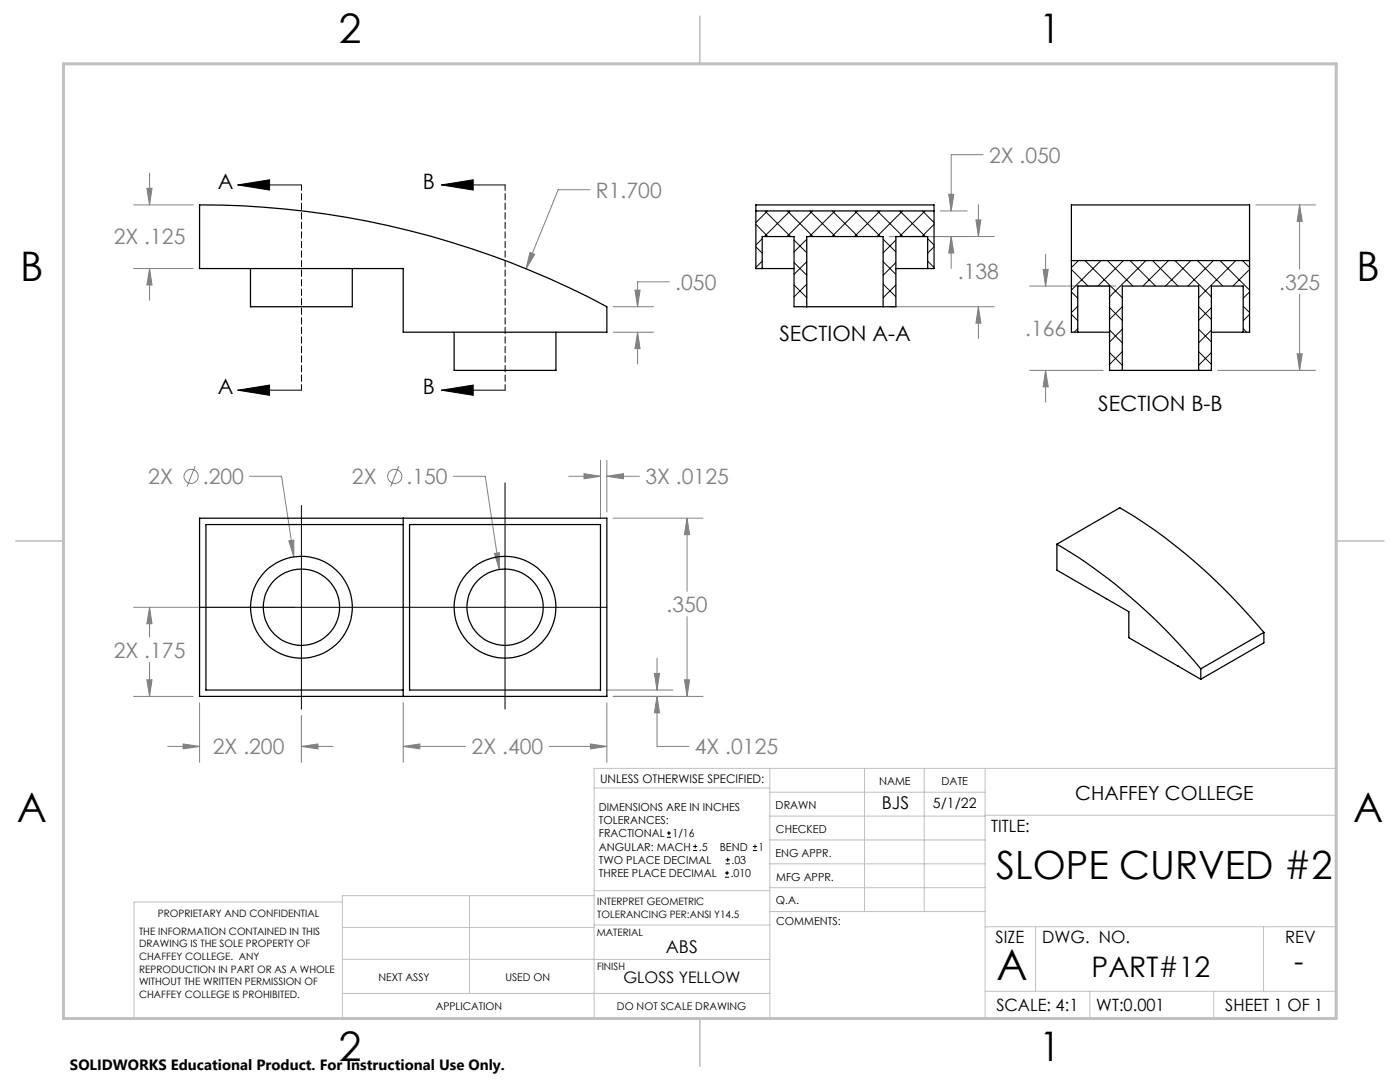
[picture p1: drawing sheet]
<svg xmlns="http://www.w3.org/2000/svg" width="279mm" height="216mm" viewBox="0 0 279 216" stroke-linecap="round" stroke-linejoin="round" font-family="sans-serif">
<g fill="none" stroke="#808080" stroke-width=".2">
<path d="M29.3 37.6h1l-.5 3.3zM29.8 34.5v6.4M117.8 37.9h-6.4l-6.4 15.7M189.3 38.8h1.1l-.6 3.3zM196.2 30.9h-6.4v11.2M26.7 40.9h11.9M26.7 53.6h11.9M29.8 53.6l.5 3.3h-1zM29.8 53.6v6.3M105.8 50.4l.9 .4-1.7 2.8zM126.7 57.9h1l-.5 3.3zM133.6 56.2h-6.4v5"/>
<path d="M177.5 47.2h20.9M187.7 42.1h5.3M189.8 47.2v6.4M189.8 47.2l.6 3.3h-1.1zM194.8 43.9h1l-.5 3.3zM195.3 40.9v6.3M205.5 57.1h17.2M208.2 53.8h1l-.5 3.3zM208.7 50.7v6.4M250.6 40.9h11.9M259.4 40.9l.5 3.3h-1zM259.4 40.9v12.8"/>
<path d="M259.4 58.7v15.2M122.4 66.3h8M122.4 61.2h8M127.2 66.3v6.3M127.2 66.3l.5 3.3h-1zM177.5 61.2h20.9M195.3 61.2l.5 3.3h-1zM195.3 61.2v6.4M205.5 73.9h14.7M208.7 73.9l.5 3.3h-1zM208.7 73.9v6.4M243 73.9h19.5"/>
<path d="M258.9 70.6h1l-.5 3.3zM38.9 93l-1.6 4.1M49.8 95h6.4l2.4 16.1M79.6 93l-1.6 4.1M90.5 95h6.3l2.9 18.6M113.5 95h6.3M116.6 94.5l3.2 .5-3.2 .5zM119.8 91.9v11.5M121.1 91.9v10.2M121.1 95h6.5M121.1 95l3.3-.5v1zM57.6 107.9l1-.1v3.3z"/>
<path d="M98.7 110.5l1-.2v3.3zM122.4 103.4h17.9M137.1 103.4v14.6M137.1 103.4l.5 3.3h-1zM26.7 139h11.9M26.7 121.2h32.2M29.3 135.6h1l-.5 3.4zM29.8 121.2l.5 3.3h-1zM29.8 121.2v5.9M29.8 132.2v6.8M121.1 137.7h13.2M122.4 139h17.9"/>
<path d="M130.6 134.4h1l-.5 3.3zM131.1 139v9.9h6.4M131.1 131.3v6.4M131.1 139l.5 3.2h-1zM136.6 135.6h1l-.5 3.4zM137.1 123v16M33.5 148.9h6.3M36.5 148.4l3.3 .5-3.3 .5zM39.8 140.2v11.9M60.1 148.9l3.4-.5v1zM60.1 148.9h6.4M60.1 142.8v9.3"/>
<path d="M80.5 148.9l3.3-.5v1zM80.5 140.2v11.9M80.5 148.9h12.4M109.6 148.9h11.5M117.8 148.4l3.3 .5-3.3 .5zM121.1 140.2v11.9"/>
<circle cx="38.1" cy="95.1" r="1.41"/>
<circle cx="78.8" cy="95.1" r="1.41"/>
</g>
<g fill="none" stroke="#000" stroke-width=".2">
<path d="M47.4 36.9l6.4-1v2zM47.4 36.9h12.7M88.1 36.9l6.3-1v2zM88.1 36.9h12.7M47.4 77.9l6.4-1.1v2.1zM47.4 77.9h12.7M88.1 77.9l6.3-1.1v2.1zM88.1 77.9h12.7M100.8 96.3v45.2M60.1 100.9v40.6M39.8 121.2h81.3M133.1 167.1h.8"/>
<path d="M133.1 166.2h.8M133.5 165.8v.9M138.3 169.7h.8M138.3 168.9h.8M138.7 168.5v.8M144.7 175h.8M144.7 174.2h.8M144.8 172.4h.9M144.8 171.6h.9M145.1 173.8v.8M145.2 171.1v.9M150.2 169.7h.9"/>
<path d="M150.2 168.9h.9M150.7 168.5v.8"/>
</g>
<path d="M60.2 36.9v40.9M100.8 36.9v40.9" fill="none" stroke="#000" stroke-width=".2" stroke-dasharray="1.3 .6" stroke-dashoffset=".2"/>
<g fill="none" stroke="#c0c0c0" stroke-width=".2">
<path d="M118.6 157.2h35M153.6 153.3v49.9M153.6 158.1h43M172.5 153.3v28.6M184.4 153.3v28.6M196.6 153.3v49.9M68.3 180h-41.6v23.2h240v-49.9h-148.1v49.9M93.7 178.7v19.5M118.6 178.7h-50.3v24.5M118.6 177.7h35M153.6 162.8h43M153.6 177.1h43"/>
<path d="M153.6 167.6h43M153.6 172.4h43M196.6 162.7h70.1M68.3 198.2h85.3M68.3 191.4l85.3 .1M68.3 185.1h50.3M118.6 184.6h35M153.6 181.9h43M196.6 184.9h70.1M196.6 197.8h70.1M206.7 184.9v12.9M217.5 197.8v5.4"/>
<path d="M242.2 197.8v5.4M252.2 184.9v12.9"/>
</g>
<path d="M139.7 3.2v9.5M3.1 107.9h9.6M266.7 107.9h9.5M139.7 203.2v9.6" fill="none" stroke="#c0c0c0" stroke-width=".3"/>
<path d="M12.7 12.7h254v190.5h-254z" fill="none" stroke="#c0c0c0" stroke-width=".6"/>
<path d="M47.4 36.9l6.4-1v2zM47.4 77.9l6.4-1.1v2.1zM88.1 36.9l6.3-1v2zM88.1 77.9l6.3-1.1v2.1z" fill="#000"/>
<path d="M29.3 37.6h1l-.5 3.3zM29.8 53.6l.5 3.3h-1zM127.2 66.3l.5 3.3h-1zM126.7 57.9h1l-.5 3.3zM105.8 50.4l-.8 3.2 1.7-2.8zM137.1 103.4l.5 3.3h-1zM136.6 135.6h1l-.5 3.4zM80.5 148.9l3.3-.5v1zM117.8 148.4l3.3 .5-3.3 .5zM57.6 107.9l1 3.2v-3.3zM98.7 110.5l1 3.1v-3.3zM29.8 121.2l.5 3.3h-1zM29.3 135.6h1l-.5 3.4zM36.5 148.4l3.3 .5-3.3 .5zM60.1 148.9l3.4-.5v1zM121.1 95l3.3-.5v1zM116.6 94.5l3.2 .5-3.2 .5zM130.6 134.4h1l-.5 3.3zM131.1 139l.5 3.2h-1zM189.8 47.2l.6 3.3h-1.1zM189.3 38.8h1.1l-.6 3.3zM194.8 43.9h1l-.5 3.3zM195.3 61.2l.5 3.3h-1zM259.4 40.9l.5 3.3h-1zM258.9 70.6h1l-.5 3.3zM208.2 53.8h1l-.5 3.3zM208.7 73.9l.5 3.3h-1z" fill="#808080"/>
<g fill="none" stroke="#000" stroke-width=".25">
<path d="M39.8 40.9a172.4 172.4 0 0 1 81.3 20.3v5.1h-40.6v-12.7h-40.7zM50 53.6v7.6h20.3v-7.6M150.8 42.1v-1.2h35.6v1.2M150.8 42.1v11.5h7.7M150.8 42.1h35.6M152.1 53.6v-6.4h6.4v14h2.5M185.1 53.6v-6.4h-6.3v14h-2.6M186.4 42.1v11.5h-7.6M213.8 52v-11.1h35.6v11.1M213.8 52v14.3h7.6M213.8 52h35.6M249.4 52v14.3h-7.6"/>
<path d="M90.6 66.3v7.6h20.3v-7.6M161 61.2h15.2M161 61.2v-14h15.2v14M215.1 66.3v-9.2h6.3v16.8h2.6M224 73.9h15.2M224 73.9v-16.8h15.2v16.8M248.1 66.3v-9.2h-6.3v16.8h-2.6M39.8 103.4h81.3v35.6h-81.3zM80.5 103.4v35.6M80.5 104.7h-39.4v33h39.4M81.7 104.7h38.1v33h-38.1zM210.9 108.6a111.7 111.7 0 0 1 28.7 24.9"/>
<path d="M210.9 108.6l12.6-7.3a111 111 0 0 1 28.7 24.9M210.9 108.6v5.2l14.4 8.3v5.1l14.3 8.3M220.7 119.4l.1 .1M235.1 132.9l.1 .1M239.6 133.5v2M252.2 126.2l-12.6 7.3M252.2 126.2v2.1l-12.6 7.2"/>
<circle cx="60.2" cy="121.2" r="10.2"/>
<circle cx="60.2" cy="121.2" r="7.6"/>
<circle cx="100.8" cy="121.2" r="7.6"/>
<circle cx="100.8" cy="121.2" r="10.1"/>
</g>
<g fill="none" stroke="#000" stroke-width=".2">
<path d="M150.8 49.2l1.3 1.3M150.8 44.8l2.4 2.4M152.1 47.6l-1.3 1.3M152.1 52.1l-1.3 1.3M152.6 42.1l5.2 5.1M153.2 42.1l-2.4 2.3M157.1 42.1l5.1 5.1M157.7 42.1l-5.2 5.1M158.5 56.9l2.5 2.5M158.5 52.4l2.5 2.5M158.5 47.9l2.5 2.5M161 47.7l-2.5 2.6"/>
<path d="M161 52.2l-2.5 2.6M161 56.7l-2.5 2.5M161.6 42.1l5.1 5.1M162.2 42.1l-5.1 5.1M166.1 42.1l5.1 5.1M166.7 42.1l-5.2 5.1M170.6 42.1l5.1 5.1M171.1 42.1l-5.1 5.1M175.1 42.1l5.1 5.1M175.6 42.1l-5.1 5.1M176.2 56.7l2.6 2.5M176.2 52.2l2.6 2.6"/>
<path d="M176.2 47.7l2.6 2.6M178.8 47.9l-2.6 2.5M178.8 52.4l-2.6 2.5M178.8 56.9l-2.6 2.5M179.6 42.1l5.1 5.1M180.1 42.1l-5.1 5.1M184.1 42.1l2.3 2.3M184.6 42.1l-5.1 5.1M185.1 52.1l1.3 1.3M185.1 47.6l1.3 1.3M186.4 44.8l-2.4 2.4M186.4 49.2l-1.3 1.3"/>
<path d="M213.8 58.2l1.3 1.3M213.8 53.8l3.3 3.3M215.2 52l-1.4 1.4M216.5 52l7.5 7.4M219.7 52l-5.9 5.9M221 52l5.1 5.1M224.2 52l-5.1 5.1M225.5 52l5.1 5.1M228.7 52l-7.3 7.2M230 52l5.1 5.1M233.2 52l-5.1 5.1M234.5 52l7.3 7.2"/>
<path d="M237.7 52l-5.1 5.1M239 52l5.1 5.1M242.1 52l-5 5.1M243.5 52l5.9 5.9M246.6 52l-7.4 7.4M248 52l1.4 1.4M249.4 53.8l-3.3 3.3M249.4 58.2l-1.3 1.3M213.8 62.7l1.3 1.3M215.1 61.1l-1.3 1.3M215.1 65.6l-.7 .7M221.4 70.3l2.6 2.6"/>
<path d="M221.4 65.9l2.6 2.5M221.4 61.4l2.6 2.5M224 61.2l-2.6 2.5M224 65.7l-2.6 2.5M224 70.2l-2.6 2.5M239.2 70.2l2.6 2.5M239.2 65.7l2.6 2.5M239.2 61.2l2.6 2.5M241.8 61.4l-2.6 2.5M241.8 65.9l-2.6 2.5M241.8 70.3l-2.6 2.6M248.1 65.6l.7 .7"/>
<path d="M248.1 61.1l1.3 1.3M249.4 62.7l-1.3 1.3"/>
</g>
<text font-size="8.5" x="198.9" y="195.5">A</text>
<g font-size="8.1">
<text x="67.6" y="8.5">2</text>
<text x="207.3" y="8.5">1</text>
<text x="4" y="56.2">B</text>
<text x="270.7" y="56.2">B</text>
<text x="3.3" y="164.1">A</text>
<text x="270" y="164.1">A</text>
<text x="67.6" y="211.7">2</text>
<text x="207.3" y="211.7">1</text>
</g>
<text font-size="7.8" x="198.8" y="175.5">SLOPE CURVED #2</text>
<g font-size="5.6">
<text x="217.9" y="194.9">PART#12</text>
<text x="258.3" y="193.8">-</text>
</g>
<g font-size="4.2" fill="#808080">
<text x="197.4" y="32.5">2X .050</text>
<text x="118.9" y="39.5">R1.700</text>
<text x="22.7" y="48.7">2X .125</text>
<text x="134.8" y="57.8">.050</text>
<text x="191.2" y="55.7">.138</text>
<text x="255.3" y="57.8">.325</text>
<text x="204.6" y="67">.166</text>
<text x="29.6" y="96.6">2X</text>
<text x="40.5" y="96.6">.200</text>
<text x="70.2" y="96.6">2X</text>
<text x="81.1" y="96.6">.150</text>
<text x="128.8" y="96.6">3X .0125</text>
<text x="133" y="122.1">.350</text>
<text x="22.7" y="131.2">2X .175</text>
<text x="42.5" y="150.5">2X .200</text>
<text x="94.1" y="150.5">2X .400</text>
<text x="138.7" y="150.5">4X .0125</text>
</g>
<g font-size="4.2">
<text x="43.5" y="37.6">A</text>
<text x="84.4" y="37.6">B</text>
<text x="155.5" y="68">SECTION A-A</text>
<text x="43.5" y="78.6">A</text>
<text x="84.4" y="78.6">B</text>
<text x="219.2" y="82">SECTION B-B</text>
</g>
<text font-size="3.9" x="214.6" y="159.6">CHAFFEY COLLEGE</text>
<g font-size="3.5">
<text x="176" y="161.3">BJS</text>
<text x="132.9" y="190.1">ABS</text>
</g>
<g font-size="3.4">
<text x="197.8" y="166">TITLE:</text>
<text x="198.7" y="188.1">SIZE</text>
<text x="208" y="188.1">DWG. NO.</text>
<text x="256.5" y="188.2">REV</text>
<text x="198.8" y="201.7">SCALE: 4:1</text>
<text x="218.8" y="201.7">WT:0.001</text>
<text x="244.5" y="201.7">SHEET 1 OF 1</text>
</g>
<text font-size="3.2" x="124.4" y="196.1">GLOSS YELLOW</text>
<text font-size="3" x="14" y="213.5">SOLIDWORKS Educational Product. For Instructional Use Only.</text>
<text font-size="2.8" x="186.2" y="161.3">5/1/22</text>
<text font-size="2.4" x="119.8" y="156.2">UNLESS OTHERWISE SPECIFIED:</text>
<g font-size="2.2">
<text x="119.5" y="161.8">DIMENSIONS ARE IN INCHES</text>
<text x="154.8" y="161.4">DRAWN</text>
<text x="175.4" y="156.6">NAME</text>
<text x="187.9" y="156.7">DATE</text>
<text x="119.5" y="164.4">TOLERANCES:</text>
<text x="119.5" y="167.1">FRACTIONAL</text>
<text x="134.2" y="167.1">1/16</text>
<text x="154.9" y="166.3">CHECKED</text>
<text x="119.5" y="172.4">TWO PLACE DECIMAL</text>
<text x="119.5" y="169.7">ANGULAR: MACH</text>
<text x="139.5" y="169.7">.5</text>
<text x="143.6" y="169.7">BEND</text>
<text x="146" y="172.4">.03</text>
<text x="151.4" y="169.7">1</text>
<text x="154.8" y="170.9">ENG APPR.</text>
<text x="119.5" y="175">THREE PLACE DECIMAL</text>
<text x="145.8" y="175">.010</text>
<text x="154.9" y="175.7">MFG APPR.</text>
<text x="154.9" y="180.4">Q.A.</text>
<text x="154.9" y="184.6">COMMENTS:</text>
</g>
<g font-size="2.1">
<text x="75.5" y="195.7">NEXT ASSY</text>
<text x="100.9" y="195.7">USED ON</text>
<text x="86.9" y="201.5">APPLICATION</text>
<text x="123.1" y="201.6">DO NOT SCALE DRAWING</text>
</g>
<g font-size="2">
<text x="31.5" y="182.9">PROPRIETARY AND CONFIDENTIAL</text>
<text x="119.2" y="180.6">INTERPRET GEOMETRIC</text>
<text x="119.2" y="183.1">TOLERANCING PER:ANSI Y14.5</text>
<text x="27.8" y="186.5">THE INFORMATION CONTAINED IN THIS</text>
<text x="27.8" y="189">DRAWING IS THE SOLE PROPERTY OF</text>
<text x="27.8" y="191.6">CHAFFEY COLLEGE. ANY</text>
<text x="119.1" y="186.7">MATERIAL</text>
<text x="27.8" y="194.1">REPRODUCTION IN PART OR AS A WHOLE</text>
<text x="27.8" y="196.6">WITHOUT THE WRITTEN PERMISSION OF</text>
<text x="119.1" y="193.5">FINISH</text>
<text x="27.8" y="199.1">CHAFFEY COLLEGE IS PROHIBITED.</text>
</g>
</svg>
